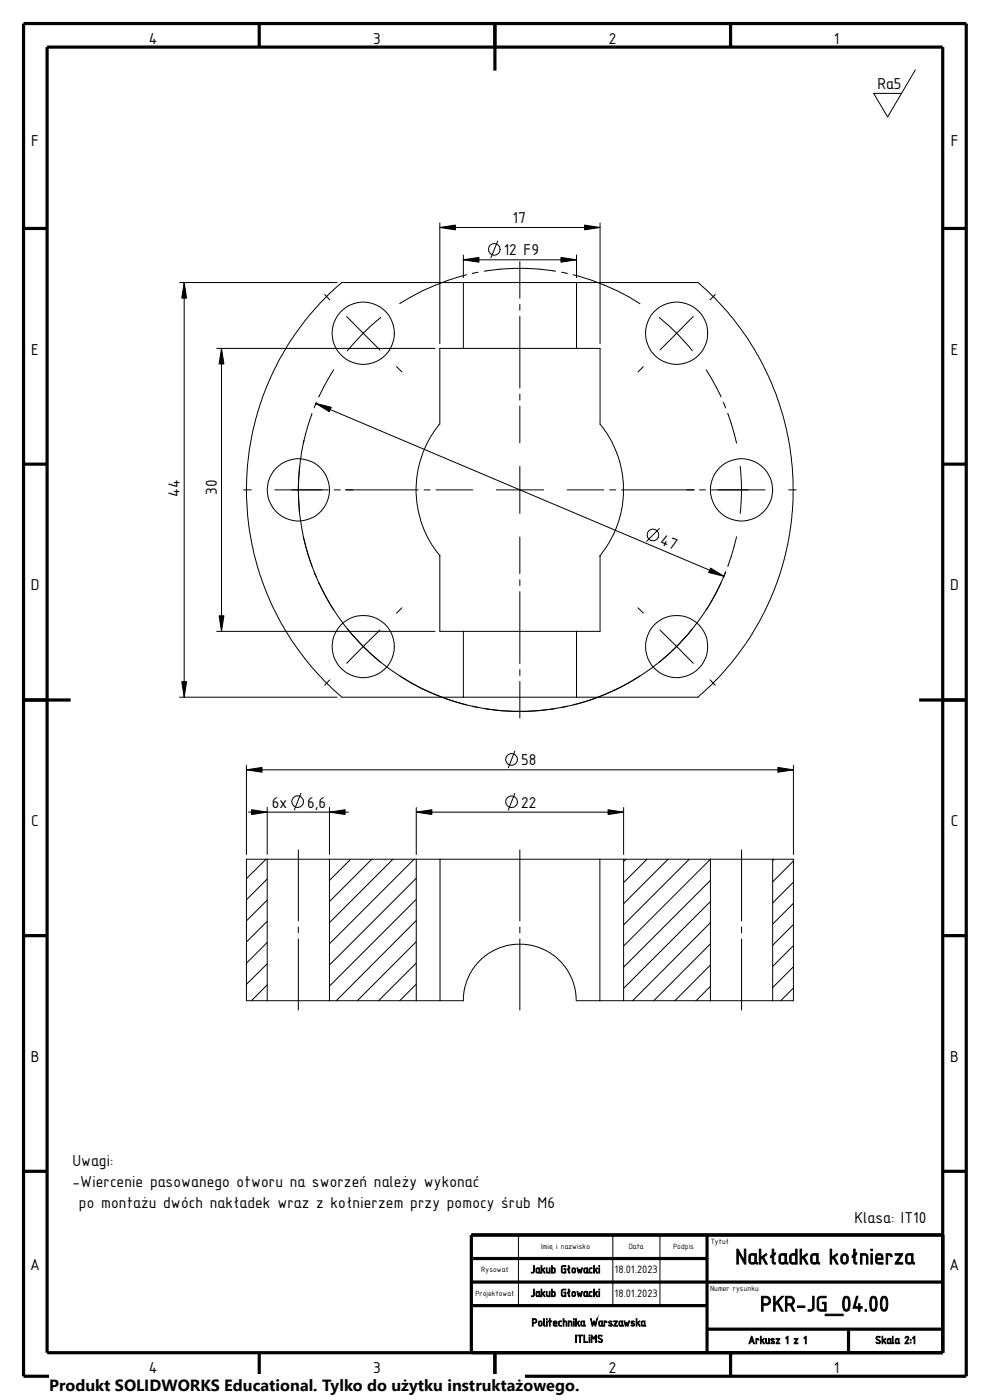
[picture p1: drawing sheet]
<svg xmlns="http://www.w3.org/2000/svg" width="210mm" height="297mm" viewBox="0 0 210 297" stroke-linecap="round" stroke-linejoin="round" font-family="sans-serif">
<g fill="none" stroke="#000" stroke-width=".21">
<path d="M194.2 14.8l-5.9 10-3-5h6M38.1 59.9h33.4M39.1 59.9v88M93.3 47.3v25.6M93.3 48.3h34M98.3 59.9h24M98.3 59.9h-25.8a58 58 0 0 0 0 88h25.8M98.3 54.1v4.8M98.3 59.9v14M98.3 55.1h24M99 58.3a50.6 50.6 0 0 0-14.2 6.1M101.4 57.7l-1.2 .3"/>
<path d="M102.7 57.5a47.1 47.1 0 0 1 15.2 0M105.6 51.1l-1.5 3.6M110.3 55.5v7.8M119.1 57.7l1.3 .3M121.6 58.3a48 48 0 0 1 14.2 6.1M122.3 59.9h25.8M122.3 54.1v4.8M122.3 59.9v14M127.3 47.3v25.6M148.1 59.9a58.1 58.1 0 0 1 0 88h-25.8M46 73.9h46.3M47 73.9v60"/>
<path d="M68.9 62.5l1.1 1.1M70.8 78.4l-3.2 5.8M73.5 67.1l3.5 3.6M77 70.7l-3.3 3.7M77 70.7l3.6 3.6M80.8 67.4l-3.8 3.3M84.1 77.8l1.2 1.1M98.3 73.9h24M98.3 73.9h-5v16.1l-1.9 2.6-1.4 2.6-.9 2.8-.7 3.5-.1 1.8 .1 3 .8 4 .7 2 .9 2 2.5 3.6M110.3 64.6v1.2M110.3 67.1v15.2M122.3 73.9h5v16.1"/>
<path d="M136.5 77.8l-1.2 1.1M139.8 67.4l3.8 3.3M143.6 70.7l3.3 3.7M143.6 70.7l-3.6 3.6M147.1 67.1l-3.5 3.6M149.8 78.4l3.2 5.8M151.7 62.5l-1.1 1.1M63.5 98.9a49.2 49.2 0 0 0 0 10M64.5 93.4a47 47 0 0 0 31.8 55.4 47 47 0 0 0 57.7-27.5M66.2 87.7l-1.9 6.3M67 85.6l86.6 36.7M67.1 85.3l-.5 1.2"/>
<path d="M110.3 83.6v1.3M110.3 86.1v7.8M110.3 98.9v10M127.3 90l2.2 3.1 .8 1.7 1.1 2.8 .5 2.1 .3 2.4v2.9l-.1 1.9-.8 3.5-.8 2.2-1.4 2.7-1.8 2.6v16h-5M153.5 85.3l.4 1.2M154.4 87.7l.8 2.2 1.1 4.1M157 98.9a42.3 42.3 0 0 1 0 10M51.7 103.9h1.6M58.3 103.9h11.3M64.3 113.9l1.9 6.2M70.9 103.9h1.3M73.3 103.9h15.4"/>
<path d="M90 103.9h1.2M92.5 103.9h7.8M93.3 117.9v16h5M93.3 117.9h.1M105.3 103.9h10M110.3 113.9v7.8M120.3 103.9h7.8M129.3 103.9h1.3M131.9 103.9h15.4M139.9 112.1l-2.7 2.8M148.4 103.9h1.2M150.9 103.9h11.4"/>
<path d="M156.3 113.9l-1.9 6.2M167.3 103.9h1.6M46 133.9h46.3M66.6 121.3l.5 1.2M67.6 123.7l3.2 5.7M73.7 133.4l3.3 3.8M77 137.2l3.8 3.3M77 137.2l-3.5 3.5M80.6 133.6l-3.6 3.6M85.3 128.9l-1.2 1.2M98.3 133.9h24M98.3 133.9v14"/>
<path d="M110.3 123v1.2M110.3 125.5v15.3M122.3 133.9v14M135.3 128.9l1.2 1.2M140 133.6l3.6 3.6M143.6 137.2l-3.8 3.3M143.6 137.2l3.5 3.5M146.9 133.4l-3.3 3.8M153 123.7l-3.2 5.7M153.9 121.3l-.5 1.2M38.1 147.9h33.4M70 144.2l-1.1 1.2"/>
<path d="M84.8 143.4a46.7 46.7 0 0 0 14.2 6.1M98.3 147.9h24M100.2 149.8l1.2 .3M102.7 150.3a44 44 0 0 0 15.2 0M109.2 159.3l-1.4 3.6M110.3 142v1.3M110.3 144.6v7.8M120.4 149.8l-1.3 .3M135.8 143.4a45.6 45.6 0 0 1-14.2 6.1M150.6 144.2l1.1 1.2M52.3 162.3v19M52.3 163.3h116"/>
<path d="M52.7 172.3h21.2M56.7 171.3v10M63.8 168.3l-1.4 3.5M69.9 171.3v10M88.3 171.3v10M88.3 172.3h44M109.2 168.3l-1.4 3.6M132.3 171.3v10M168.3 162.3v19M56.4 182.3l-4.1 4.1M56.7 186.5l-4.4 4.4M56.7 191l-4.4 4.4"/>
<path d="M56.7 195.5l-4.4 4.4M56.7 199.9l-4.4 4.4M56.7 182.3h-4.4v30h4.4M56.7 182.3v30M56.7 182.3h13.2M63.3 180.3v15.1M63.3 196.6v1.3M63.3 199.2v15.1M69.9 182.3h18.4M69.9 182.3v30M74.4 182.3l-4.5 4.5M78.9 182.3l-9 9"/>
<path d="M83.4 182.3l-13.5 13.4M87.8 182.3l-17.9 17.9M88.3 186.3l-18.4 18.4M88.3 190.8l-18.4 18.4M88.3 195.3l-17 17M88.3 199.8l-12.5 12.5M88.3 182.3v30M88.3 182.3h5M93.3 182.3v30M93.3 182.3h34M110.3 180.3v15.1M110.3 196.6v1.3"/>
<path d="M110.3 199.2v15.1M127.3 182.3v30M127.3 182.3h5M132.3 182.3h18.4M132.3 182.3v30M132.8 182.3l-.5 .5M137.2 182.3l-4.9 4.9M141.7 182.3l-9.4 9.4M146.2 182.3l-13.9 13.9M150.7 182.3h13.2M150.7 182.3l-18.4 18.4M150.7 186.8l-18.4 18.4"/>
<path d="M150.7 191.3l-18.4 18.4M150.7 195.7l-16.5 16.6M150.7 182.3v30M157.3 180.3v15.1M157.3 196.6v1.3M157.3 199.2v15.1M163.9 182.3h4.4v30h-4.4M163.9 182.3v30M164.2 182.3l-.3 .3M168.3 182.7l-4.4 4.4M168.3 187.2l-4.4 4.4M168.3 191.6l-4.4 4.4"/>
<path d="M168.3 196.1l-4.4 4.4M56.7 204.5l-4.4 4.3M56.7 209l-3.4 3.3M56.7 212.3h13.2M69.9 212.3h18.4M88.3 204.3l-8 8M88.3 208.8l-3.5 3.5M88.3 212.3h5M93.3 212.3h5l.3-2.7 .6-2 1.2-2.1 1.4-1.7 1.7-1.4 2-1.1 2.1-.7 2.7-.3 2.6 .3 2.1 .7 2.1 1.1 1.6 1.4 1.4 1.7 1.2 2.1 .7 2 .3 2.7M122.3 212.3h5M127.3 212.3h5M132.3 212.3h18.4"/>
<path d="M150.7 212.3h13.2M150.7 209.3l-3 3M150.7 200.2l-12 12.1M150.7 204.7l-7.5 7.6M168.3 200.6l-4.4 4.4M168.3 205.1l-4.4 4.4M168.3 209.6l-2.7 2.7M110 262v15M130 262v15M140 262v15"/>
<circle cx="104.9" cy="52.9" r="1.23"/>
<circle cx="77.1" cy="70.7" r="6.6"/>
<circle cx="143.5" cy="70.7" r="6.6"/>
<circle cx="63.3" cy="103.9" r="6.6"/>
<circle cx="138.5" cy="113.5" r="1.24"/>
<circle cx="157.3" cy="103.9" r="6.6"/>
<circle cx="77.1" cy="137.2" r="6.6"/>
<circle cx="143.5" cy="137.2" r="6.6"/>
<circle cx="63.1" cy="170.1" r="1.24"/>
<circle cx="108.5" cy="170.1" r="1.24"/>
<circle cx="108.5" cy="161.1" r="1.24"/>
</g>
<g fill="none" stroke="#000" stroke-width=".68" stroke-linecap="butt">
<path d="M5 5h200v287h-200zM10 10h190v277h-190zM55 5v5M105 5v10M155 5v5M5 48.5h5M200 48.5h5M5 98.5h5M200 98.5h5M5 148.5h10M195 148.5h10M5 198.5h5"/>
<path d="M200 198.5h5M5 248.5h5M200 248.5h5M100 277h50M100 272h100M100 267h50M150 262v25M200 262h-100v25M55 287v5M105 287v10M150 282h50M155 287v5"/>
<path d="M180 282v5"/>
</g>
<g fill="#000" stroke="#000" stroke-width=".21">
<path d="M39.1 59.9l.5 3.3h-1zM93.3 48.3l3.3-.5v1zM98.3 55.1l3.3-.5v1zM119 54.6l3.3 .5-3.3 .5zM124 47.8l3.3 .5-3.3 .5zM47 73.9l.5 3.3h-1zM67 85.6l3.3 .8-.5 .9zM46.5 130.6h1l-.5 3.3zM150.7 120.5l2.9 1.8-3.3-.8zM38.6 144.6h1l-.5 3.3zM52.3 163.3l3.3-.5v1zM53.4 171.8l3.3 .5-3.3 .5z"/>
<path d="M69.9 172.3l3.3-.5v1zM88.3 172.3l3.3-.5v1zM129 171.8l3.3 .5-3.3 .5zM165 162.8l3.3 .5-3.3 .5z"/>
</g>
<path d="M10.4 291.5h100.9v5.5h-100.9z" fill="#fff"/>
<g font-size="4.9">
<text x="156" y="268.2">Nakładka kołnierza</text>
<text x="161.2" y="278.2">PKR-JG_04.00</text>
</g>
<g font-size="3.6">
<text x="31.5" y="9.2">4</text>
<text x="79.2" y="9.2">3</text>
<text x="129.2" y="9.2">2</text>
<text x="176.9" y="9.2">1</text>
<text x="186.1" y="18.9">Ra5</text>
<text x="6.6" y="30.9">F</text>
<text x="201.7" y="30.9">F</text>
<text x="108.7" y="47.3">17</text>
<text x="106.8" y="54.2">12 F9</text>
<text x="6.6" y="75.2">E</text>
<text x="201.7" y="75.2">E</text>
<text x="38.1" y="105.4" transform="rotate(-90 38.1 105.4)">44</text>
<text x="46" y="105.1" transform="rotate(-90 46 105.1)">30</text>
<text x="139.9" y="115.4" transform="rotate(23 139.9 115.4)">47</text>
<text x="6.6" y="125.2">D</text>
<text x="201.6" y="125.2">D</text>
<text x="110.5" y="162.4">58</text>
<text x="57.7" y="171.4">6x</text>
<text x="65.2" y="171.4">6,6</text>
<text x="110.5" y="171.4">22</text>
<text x="6.6" y="175.2">C</text>
<text x="201.7" y="175.2">C</text>
<text x="6.6" y="225.2">B</text>
<text x="201.6" y="225.2">B</text>
<text x="15.4" y="247.4">Uwagi:</text>
<text x="15.4" y="251.8">-Wiercenie pasowanego otworu na sworzeń należy wykonać</text>
<text x="16.8" y="256.3">po montażu dwóch nakładek wraz z kołnierzem przy pomocy śrub M6</text>
<text x="181.3" y="259.5">Klasa: IT10</text>
<text x="6.4" y="269.5">A</text>
<text x="201.4" y="269.5">A</text>
<text x="31.5" y="291.2">4</text>
<text x="79.2" y="291.2">3</text>
<text x="129.2" y="291.2">2</text>
<text x="176.9" y="291.2">1</text>
</g>
<text font-size="3.4" x="10.4" y="295.2">Produkt SOLIDWORKS Educational. Tylko do użytku instruktażowego.</text>
<g font-size="2.5">
<text x="112.6" y="270.1">Jakub Głowacki</text>
<text x="112.6" y="275.1">Jakub Głowacki</text>
<text x="130.4" y="270.1">18.01.2023</text>
<text x="130.4" y="275.1">18.01.2023</text>
<text x="112.8" y="281.3">Politechnika Warszawska</text>
<text x="122" y="284.8">ITLiMS</text>
<text x="158.7" y="285.1">Arkusz 1 z 1</text>
<text x="185.7" y="285.1">Skala 2:1</text>
</g>
<g font-size="1.7">
<text x="150.8" y="263.9">Tytuł</text>
<text x="102.1" y="269.9">Rysował</text>
<text x="114.8" y="264.9">Imię i nazwisko</text>
<text x="133.4" y="264.9">Data</text>
<text x="142.8" y="264.9">Podpis</text>
<text x="100.8" y="274.9">Projektował</text>
<text x="150.6" y="273.9">Numer rysunku</text>
</g>
</svg>
